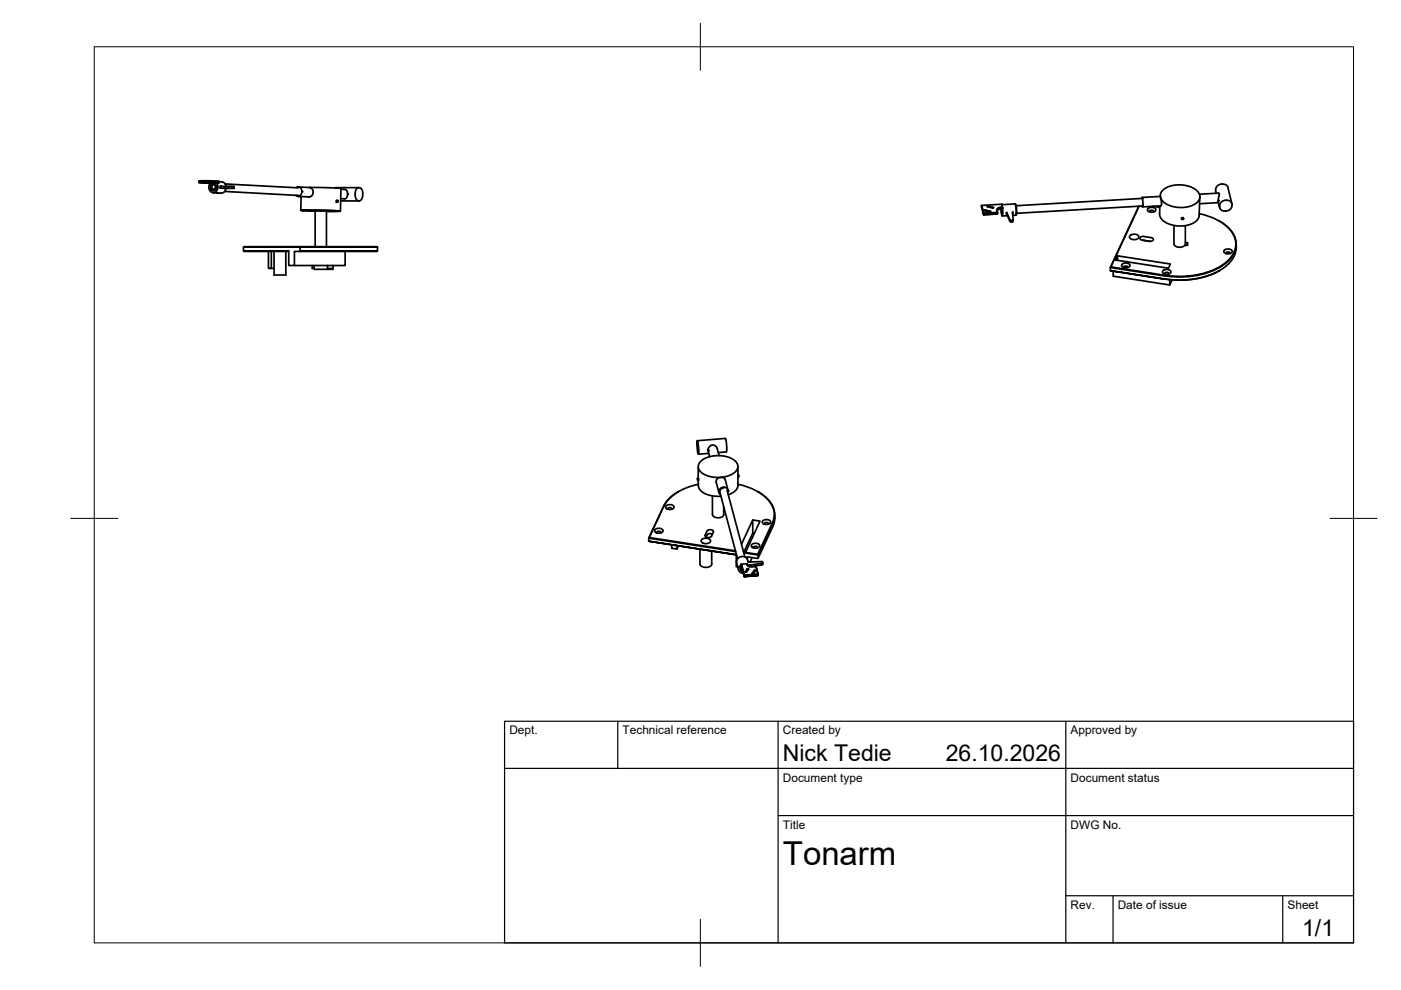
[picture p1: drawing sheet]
<svg xmlns="http://www.w3.org/2000/svg" width="297mm" height="210mm" viewBox="0 0 297 210" stroke-linecap="round" stroke-linejoin="round" font-family="sans-serif">
<!-- layer: Visible -->
<g fill="none" stroke="#000" stroke-width=".36">
<path d="M42.2 38.7l2.5 .2 .2 .1M42.2 38.4v.3M42.3 38.7l4.1 .1M43.2 38.8h1.4zM43.8 38.7l1.5 .1zM44.6 38.7h.1M44.6 38.3l1.8 .1v.4M44.6 38.3h.1M44.6 38.3l-2.4 .1h2.4v.3h-2.4M44.9 39a.74 .74 0 0 1 1 .6 .74 .74 0 0 1-.9 .8 .89 .89 0 0 1-.1-1.4zM45.1 39.2a.45 .45 0 0 1 .6 .5 .45 .45 0 0 1-.6 .4 .57 .57 0 0 1 0-.9zM45.3 38.9a.82 .82 0 0 0-.6 .7 .82 .82 0 0 0 .5 .8"/>
<path d="M45.6 38.9h.1M45.7 38.9v.1M45.7 38.8h-.4l.3 .1M45.7 38.8h.1M45.9 38.8a1.16 1.16 0 0 1 .2 1.4 1.16 1.16 0 0 1-1.3 .5 1.35 1.35 0 0 1-.2-1.9M46.4 38.8h-.7M46.4 38.5l-1.7-.1-.1 .3M46.4 38.5l.6 .1M46.8 39.5h-.1v.4h.1M46.8 39.9h2.8h-2.1M46.8 39.9v-.4h2.8v.4M46.8 39.5h.1"/>
<path d="M47 38.6a1.02 1.02 0 0 1 .9 .9M47.7 39l15.6 .8M47.9 39.9a1.22 1.22 0 0 1-1.7 1M62.8 39.8l.1-.1a.98 .98 0 0 1 1.1 .8 .98 .98 0 0 1-.8 1.1M63.3 39.6l2.4 .2 .4 .2 .2 .3 .1 .7-.3 .5-.6 .3M65.6 39.7l6.7 .3-.1 4.8M76 39.8l-5 .1M259 39a1.18 1.18 0 0 1 1.3 .7M259 39a1.26 1.26 0 0 0-1.3 1.4M260.3 39.7l.9 3.5M45.2 40.9h1.2h-.3M47.6 40.6l15.6 .8"/>
<path d="M51.6 52.4l12.1-.1-12.1 .1v.8M56.9 53.3v3.6h.6v-3.6M57.5 56.9h.6M58.1 53.3v5h2.5v-5M61.2 53.3l-9.6-.1h9.6v3.1h1.2v-3h1.2M62.7 41.4l.5 .2M63.1 41.4h.1M63.2 41.6l2.3 .2M63.7 52.3h16.2l.1 .9-16.4 .1 16.4-.1M63.8 41.7v2.9M65.5 41.8h.1M66.2 56.3v.6h.4"/>
<path d="M66.6 56.3v.8h4v-.2M66.8 44.6v.1l2.4-.1M66.8 52.3v-7.6h2.4v7.6M66.8 44.8l-2.8-.2 8 .2h-2.8M66.8 44.8l-3-.2h4.2l4.2 .2h-3M69.4 56.9h1.2M69.4 56.3v.8M70.6 56.3v.6M71.5 42.5h.1v.4zM71.5 42.5l-.2 .1v.2l.2 .1M72.2 42.6h4M72.3 40.1l1 .1 .3 .3 .1 .7-.4 .9h-1.1"/>
<path d="M73.2 53.3v3h-10.8M75.3 41a1.46 1.46 0 0 0 .7 1.6M75.3 40.9a.85 .85 0 0 1 .2-.9 .85 .85 0 0 1 1-.1 1.62 1.62 0 0 1 .4 1.5M76.9 41.4a1.01 1.01 0 0 1-.8 1.2M80 52.4h-16.4v.8M208.2 43.6l.4 1.6M208.6 45.5h.1M208.6 45.2h.1M208.6 45.3l2.9-.2-.1 .3-2.8 .1zM208.7 44.7l1.2 .3M208.9 44.5l1.1 .3M208.9 44.5h-.2l.1 .2"/>
<path d="M209.3 43.8l1.2 .3M209.5 43.7l1.2 .3-.2 .1M209.5 43.6l-.2 .1 .1 .1M210 44.8l.1 .1h-.2M211.3 44.6l.2 .4-2.9 .2M211.5 45.3h.1M212.2 44.3l-.5 .1M212.2 44.3l-.5 .1-.3 .3M212.2 44.3l.3 1.5 .1-1.8a.84 .84 0 0 0-.9 .2 .84 .84 0 0 0-.2 .9v.2M212.4 43.3l-4.3 .3 .4 1.9-.4-1.9M212.4 43.3l.1 .6M212.4 43.3v.1"/>
<path d="M212.4 44.3l.1 1M212.4 44.3h.1M212.4 44.3l.1 .8M212.4 44.3l.1 1.1-.2-1.1M212.4 43.4h.1M212.5 44.3h-.3h.2M212.5 44.2v.1M212.5 44v-.1a.96 .96 0 0 0-1.1 .7M213.4 45.4h.1M213.5 45.4l.7 1.6h.5l.1-.4M213.5 45.4v-.3l.7 1.6h.3l.3-.2M213.5 45.1l-.1 .3"/>
<path d="M213.5 45.4h.1M213.5 45.1h.1M213.6 45.7l-1.1 .1M214.8 45v.3M214.8 45v1.6M215.2 43.2l-2.8 .2M215.2 43.2l.2 1.2-.1 1.2M215.2 43.2l.1 .1M215.3 43.3l.1 .1a3.4 3.4 0 0 1 0 2.2M215.3 45.6l-.6 .1M235.5 56.6l11.5 1.8M236 57.5v1.1l12 1.8v-1.1"/>
<path d="M236.9 54.2l11.2 1.8-.4 .9-11.2-1.8zM236.9 54.2v1M237.9 56.1a1.12 1.12 0 0 1 1.7 .2 1.04 1.04 0 0 1-1.8 0zM238.3 56.8a.43 .43 0 0 1 .4-.4 .43 .43 0 0 1 .4 .4M239.5 50a1.25 1.25 0 0 1 2 .2 1.16 1.16 0 0 1-2 0zM241.5 43.7l-6.1 13 6-13M242.1 42.1v-.2l.2 1.2-.1 .8-.1-.2M242.1 43.7h.1M242.2 50.9l1.7 .3M242.2 50.9l-.5-.3a.58 .58 0 0 1 .9-.5l1.4 .3 .5 .3a.58 .58 0 0 1-.9 .5M242.2 43.7l-26.7 1.5M242.2 42.2l-.1-.1-26.7 1.5"/>
<path d="M242.4 50.9l.2 .1M243.3 44.3a1.12 1.12 0 0 1 1.8 .2 1.04 1.04 0 0 1-1.8 0zM243.7 44.9a.43 .43 0 0 1 .5-.3 .43 .43 0 0 1 .4 .3M244.4 43.7l1.5 .3M245.9 43.7v1.6a2.84 2.84 0 0 0 2.4 2.4 5.7 5.7 0 0 0 5.6-1.1l.4-.9M246 41.6l.3 1.4-.2 .6-3.9 .3M246 41.6l-3.9 .3M246 41.4v.2M246.4 40.4a6 6 0 0 1 7.4 0 1.73 1.73 0 0 1 .5 1.8 1.73 1.73 0 0 1-1.3 1.3 5.9 5.9 0 0 1-6.8-1.2 1.49 1.49 0 0 1 .2-1.9zM246.5 57.4a1.12 1.12 0 0 1 1.8 .2 1.04 1.04 0 0 1-1.8 0zM246.9 58.1a.43 .43 0 0 1 .5-.4 .43 .43 0 0 1 .4 .4M248.5 59.4l-.5 1"/>
<path d="M248.9 47.8v3.9a1.47 1.47 0 0 0 2.3 .3h.6v-.6h-.5M250.6 46.3l.3 .1-.3 .1zM250.9 46.4l-.1-.2-.2-.1-.1 .4M251.3 47.9v4.1M254.3 45.3a11 11 0 0 1 7.1 4.2 4.7 4.7 0 0 1-1.9 6.5 17.6 17.6 0 0 1-12.5 2.4M254.3 41.2l4.1-.2 .1 .3-.2 1.6 .3 1.2M254.3 43.2l-.1 2.5M254.4 41.8l-.1 1.4M257.7 40.4l.1 .6M258.3 43l-4 .2M258.5 46.9a5.9 5.9 0 0 1 3.6 5.2 7.2 7.2 0 0 1-5.1 5.4 19.9 19.9 0 0 1-10 1l-11.6-1.8v.7M258.5 57.4a18.3 18.3 0 0 1-11.5 1.8"/>
<path d="M258.6 57.4h-.1M259.5 53.1a1.12 1.12 0 0 1 1.8 .2 1.04 1.04 0 0 1-1.8 0zM259.9 53.8a.43 .43 0 0 1 .5-.4 .43 .43 0 0 1 .4 .4M261.2 43.7a1.42 1.42 0 0 1-1.1 1 1.42 1.42 0 0 1-1.5-.6v-.3M261.2 43.4v.3M261.2 43.4a1.33 1.33 0 0 0-1-1 1.33 1.33 0 0 0-1.3 .5l-.3 1M262.1 51.8a5.5 5.5 0 0 1-2.9 5.2 18.3 18.3 0 0 1-12.2 2.2l-11.6-1.8 11.6 1.8M147.7 94l.3 2.1M147.8 94v-.5a5 5 0 0 1 .2 2.8v-.2M148 98.9v2.5M148.5 97.9a6.2 6.2 0 0 1 7.3-.2 1.54 1.54 0 0 1-.2 2.6 6.4 6.4 0 0 1-7-.2 1.48 1.48 0 0 1-.1-2.2zM150.1 95.6l.1-.5 .4-.6 .7-.1 .7 .5 .5 1.7"/>
<path d="M150.1 95.6l.4 1.2M150.3 96.1l-2.2 .2M153.9 93.3l-.1-.3-6 .4M153.9 93.3l.2 1.2-.1 1.3M154 95.8l-1.7 .2M156.4 98.9l.1 4a2.49 2.49 0 0 1-2.1 2M137.5 114.7l18.6 2.9zM138.9 112.3a1.12 1.12 0 0 1 1.7 .2 1.04 1.04 0 0 1-1.8 0zM139.3 113a.43 .43 0 0 1 .4-.4 .43 .43 0 0 1 .4 .4M140.7 107.3l-3 6.7M141.2 107.3a1.12 1.12 0 0 1 1.7 .2 1.04 1.04 0 0 1-1.8 0zM141.6 108a.43 .43 0 0 1 .4-.4 .43 .43 0 0 1 .4 .4"/>
<path d="M142.4 115.5v.8l1.2 .1v-.7M143.8 104.2a7.6 7.6 0 0 0-3.1 3.2l-3.2 6.7v.6M143.8 115.7l-.2 .7M147.9 101.4h.2v.2v.2h-.2M147.9 101.4v.4zM148 101.8a2.68 2.68 0 0 0 2.5 3.2l2.4 .2M148.1 102.7a10.2 10.2 0 0 0-7.3 4.6M148.4 116.5v3.1a1.45 1.45 0 0 0 2.5 0v-2.8M148.7 114.5a1.25 1.25 0 0 1 2 .2 1.16 1.16 0 0 1-2 0zM150.9 113.2l.1 .2M151 105.1l.1 4a1.38 1.38 0 0 0 2.4 0l-.1-1.6M151.1 113.2h-.9l-.5 .7"/>
<path d="M151.2 112.8l-.3 .9-.4 .2a.75 .75 0 0 1-1-.4M151.3 112.8v-.2a.92 .92 0 0 0-1.4 0l-.4 .9M152.4 104.2l.4 .7M152.4 104.2v.1M152.6 104.2l3.8 14.3M153.4 103.5l-.5 .1a.64 .64 0 0 0-.2 .9M154.2 104l3.7 14.1M154.3 103.9l-.6-2.4-.6-.3-.6 .1-.5 .3-.2 .4 .6 2.4M154.4 104.1l-.1 .3M154.4 104.1a1.01 1.01 0 0 0-1.1-.8 1.01 1.01 0 0 0-.9 .9M155.9 116.8l-18.2-2.8-.2 .1 18.5 2.8M156.1 117.6v2.6h.3"/>
<path d="M156.2 119.3l.4 1.6M156.5 102.7a9.9 9.9 0 0 1 7.3 4.8 4.1 4.1 0 0 1 0 3.4M156.6 100.7h-.2M156.6 100.7v.4h-.2M157.1 119.9l.7 2.4-.6-2.7v.2a.94 .94 0 0 0-.6 1.1 .94 .94 0 0 0 1 .7M157.2 119.6l.6 2.4 2.9-.2v.2M157.2 115.4l2.4-5.1 1.5 .2-3 6.5-.5-.1M157.6 117.1l3.1 .4M158.3 119.5l-1.1 .1M158.3 119.7v-.2l.3 .5M158.4 119.7a1.12 1.12 0 0 0 1.1 .5l.8-.1M158.4 119.7h.1"/>
<path d="M158.4 119.7l.5 .4-.1-.3M158.7 119.2a1.25 1.25 0 0 0-1.3-1.2 1.25 1.25 0 0 0-1.2 1.3M158.7 119.1h.1M158.9 119.8h-.1M158.9 119.8h.1M159.3 115.5a1.12 1.12 0 0 1 1.8 .2 1.04 1.04 0 0 1-1.8 0zM159.5 118.2l-.5 .9M159.6 110.3v2.7l.3 .1M159.6 113l-1.8 3.9M159.8 116.2a.43 .43 0 0 1 .4-.4 .43 .43 0 0 1 .4 .4M160.7 104.2a6 6 0 0 1 3.6 5.2l-.4 1.6M161.4 119.1h-2.7"/>
<path d="M161.4 119.1h.3v.3l-2.8 .4v.3M161.7 110.5a1.12 1.12 0 0 1 1.7 .2 1.04 1.04 0 0 1-1.8 0zM161.7 119.3v.3M161.7 119.6l-.2 .2-2.5 .3M162.1 111.1a.43 .43 0 0 1 .4-.3 .43 .43 0 0 1 .4 .3M163.7 110.9l-3 6.6v.2l-3-.5M163.9 111.6l-3.2 6.7-2.3-.2v.4M163.9 111l-3.2 6.7v.6M164.3 109.2l-.1 1.4-.3 1M157 120.7l.5 .5M157.2 120.1a.62 .62 0 0 0-.2 .7 .62 .62 0 0 0 .5 .4M157.3 120.4l.1 .4"/>
<path d="M157.8 122.3l2.9-.3zM158.4 120.9l-.3 .4M158.6 120.9h-.2M158.7 120.7l-.4 .6h-.3l.4-.7 .3 .1M159.9 121.3l-.3 .4M160.1 121.2h-.2M160.2 121l-.4 .6h-.3l.4-.7 .3 .1M160.3 120.1l.4 1.9M160.3 120.1l.4 1.6M160.7 121.7h.1M160.7 121.7l-2.9 .2M160.7 122h.1"/>
</g>
<g fill="#000">
<circle cx="47.5" cy="39.9" r=".18"/>
<circle cx="63.2" cy="39.6" r=".18"/>
<circle cx="63.2" cy="41.6" r=".18"/>
<circle cx="64" cy="40.6" r=".18"/>
<circle cx="73.7" cy="41.2" r=".18"/>
<circle cx="242.1" cy="43.7" r=".18"/>
<circle cx="242.2" cy="42.1" r=".18"/>
<circle cx="258.3" cy="42.5" r=".18"/>
<circle cx="150.1" cy="95.4" r=".18"/>
<circle cx="150.1" cy="95.6" r=".18"/>
<circle cx="153.4" cy="103.3" r=".18"/>
<circle cx="154.4" cy="104.1" r=".18"/>
</g>
<!-- layer: BORDER -->
<path d="M20 9.9h267v190h-267zM148.5 4.9v10M15 109.9h10M282 109.9h10M148.5 194.9v10" fill="none" stroke="#000" stroke-width=".21"/>
<!-- layer: TITLEBLOCK -->
<path d="M107 152.9h180v47h-180zM131 152.9v10M165 152.9v47M226 152.9v47M107 162.9h180M165 172.9h122M226 189.9h61M236 189.9v10M272 189.9v10" fill="none" stroke="#000" stroke-width=".25"/>
<text font-size="7" x="166" y="183.4">Tonarm</text>
<g font-size="4.9">
<text x="166" y="161.4">Nick Tedie</text>
<text x="200.5" y="161.4">26.10.2026</text>
<text x="276.1" y="198.6">1/1</text>
</g>
<g font-size="2.5">
<text x="108" y="155.7">Dept.</text>
<text x="132" y="155.7">Technical reference</text>
<text x="166" y="155.7">Created by</text>
<text x="227" y="155.7">Approved by</text>
<text x="166" y="165.7">Document type</text>
<text x="227" y="165.7">Document status</text>
<text x="166" y="175.7">Title</text>
<text x="227" y="175.7">DWG No.</text>
<text x="227" y="192.7">Rev.</text>
<text x="237" y="192.7">Date of issue</text>
<text x="273" y="192.7">Sheet</text>
</g>
</svg>
